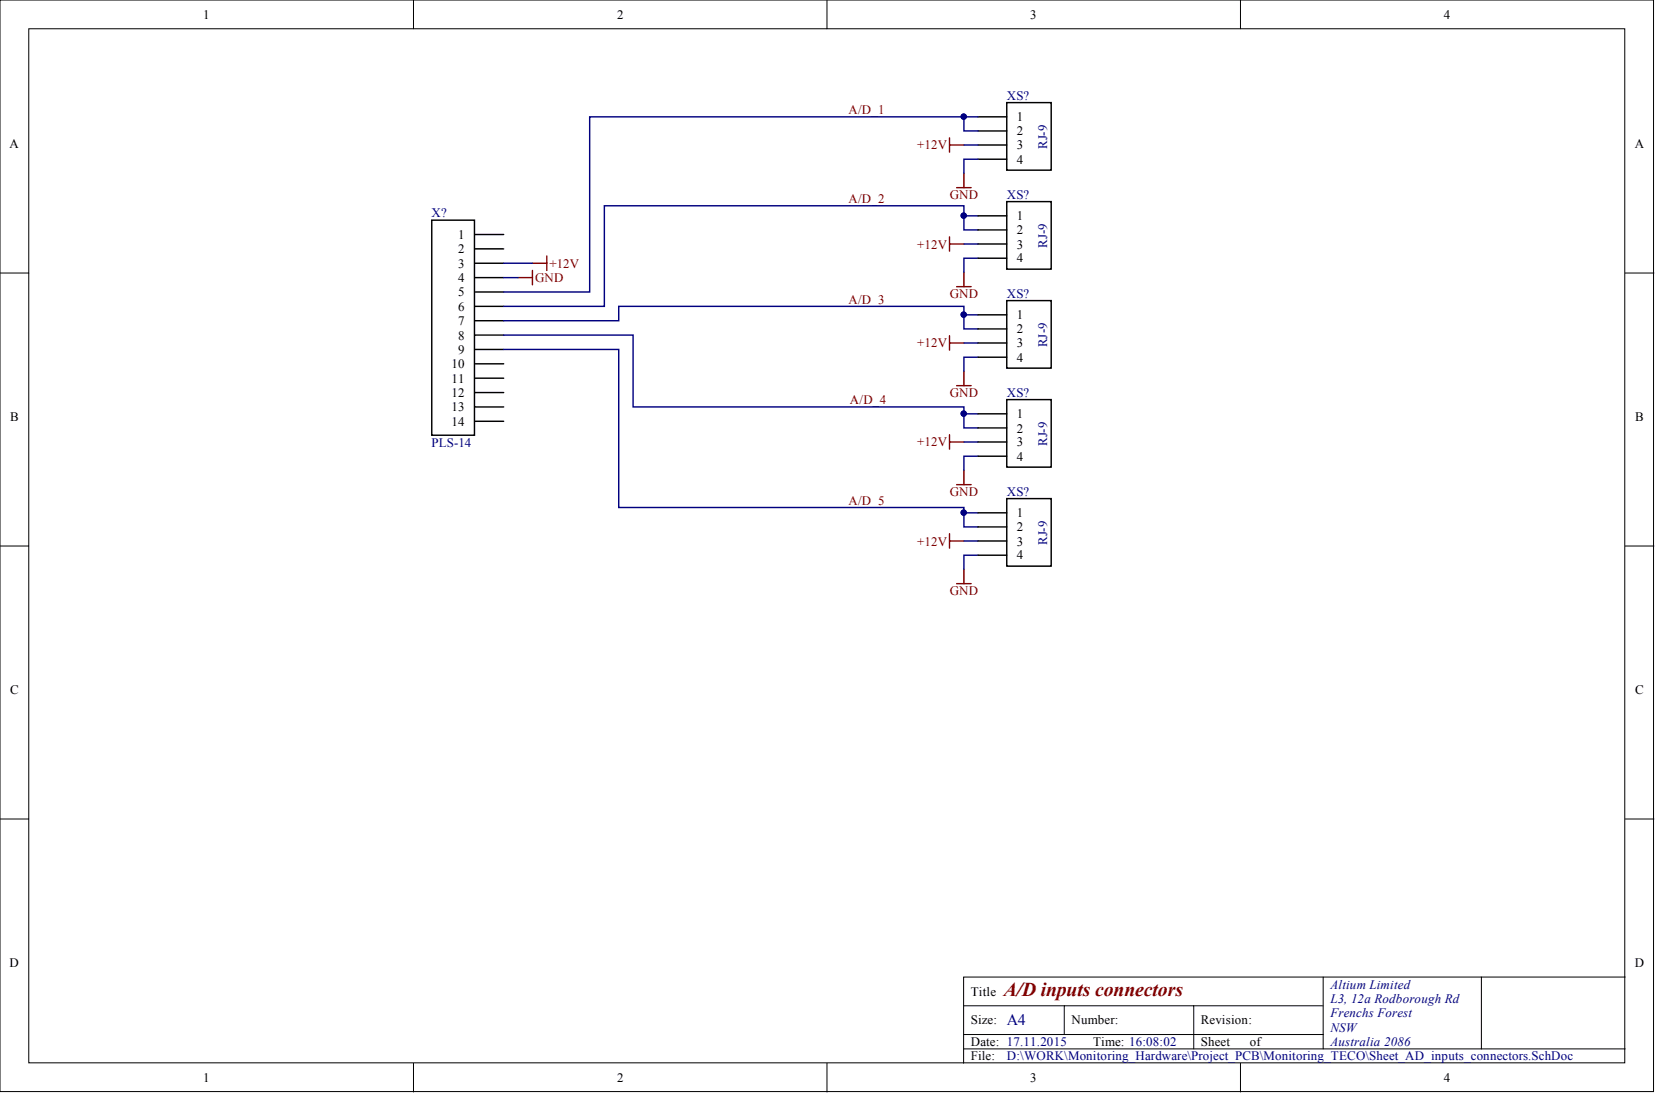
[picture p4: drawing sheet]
<svg xmlns="http://www.w3.org/2000/svg" width="292mm" height="193mm" viewBox="0 0 292 193" stroke-linecap="round" stroke-linejoin="round" font-family="sans-serif">
<g fill="#fff" stroke="#000" stroke-width=".18">
<path d="M0 0h291.7v192.5h-291.7z"/>
<path d="M5.1 5.1h281.5v182.4h-281.5z"/>
</g>
<g fill="none" stroke="#000" stroke-width=".18">
<path d="M72.9 0v5.1M145.9 0v5.1M218.8 0v5.1M0 48.2h5.1M286.7 48.2h5M0 96.3h5.1M286.7 96.3h5M0 144.5h5.1M286.7 144.5h5M170 177.4h63.4M187.7 177.4v5.1M210.6 177.4v7.6"/>
<path d="M233.4 172.3v12.7M261.3 172.3h-91.3v15.2M286.7 172.3h-25.4v12.7M72.9 187.5v5.1M145.9 187.5v5.1M170 185h116.7M170 182.5h63.4M218.8 187.5v5.1"/>
</g>
<g fill="none" stroke="#000" stroke-width=".25">
<path d="M177.6 18.1h7.8v11.9h-7.8zM76.2 38.8h7.5v38h-7.5zM172.5 20.6h5.1M172.5 23.1h5.1M172.5 25.6h5.1M172.5 28.1h5.1M172.5 38.1h5.1M177.6 35.6h7.8v11.9h-7.8zM83.8 41.4h5M83.8 43.9h5M83.8 46.4h5M83.8 49h5"/>
<path d="M83.8 51.5h5M83.8 54h5M83.8 56.6h5M83.8 59.1h5M172.5 40.6h5.1M172.5 43h5.1M172.5 45.5h5.1M172.5 55.5h5.1M172.5 58h5.1M177.6 53h7.8v11.9h-7.8zM83.8 61.6h5M83.8 64.2h5"/>
<path d="M83.8 66.7h5M83.8 69.2h5M83.8 71.8h5M83.8 74.3h5M172.5 60.5h5.1M172.5 63h5.1M172.5 73h5.1M172.5 75.5h5.1M172.5 78h5.1M177.6 70.5h7.8v11.9h-7.8zM172.5 80.5h5.1M172.5 90.5h5.1"/>
<path d="M172.5 92.9h5.1M172.5 95.4h5.1M172.5 97.9h5.1M177.6 87.9h7.8v12h-7.8z"/>
</g>
<g fill="none" stroke="#800000" stroke-width=".25">
<path d="M167.5 24.3v2.5M167.5 25.6h2.5M168.8 33.1h2.5M170 30.6v2.5M91.4 49h2.5M93.9 47.7v2.5M93.9 46.4h2.6M96.5 45.2v2.5M167.5 41.8v2.5M167.5 59.2v2.6M167.5 43h2.5M168.8 50.6h2.5"/>
<path d="M170 48v2.6M167.5 76.7v2.5M167.5 60.5h2.5M167.5 78h2.5M168.8 68h2.5M170 65.5v2.5M167.5 94.2v2.5M167.5 95.4h2.5M168.8 85.5h2.5M170 83v2.5M168.8 103h2.5M170 100.4v2.6"/>
</g>
<g fill="none" stroke="#000080" stroke-width=".25">
<path d="M170 38.1v2.5h2.5M170 20.6h-66v30.9h-15.2M170 25.6h2.5M172.5 28.1h-2.5v2.5M172.5 38.1h-2.5v-1.8h-63.4v17.7h-17.8M172.5 20.6h-2.5v2.5h2.5M88.8 59.1h22.9v12.7h58.3v1.2h2.5M88.8 46.4h5.1M88.8 49h2.6M170 55.5v2.5h2.5M170 43h2.5M172.5 45.5h-2.5v2.5"/>
<path d="M172.5 55.5h-2.5v-1.5h-60.9v2.6h-20.3M88.8 61.6h20.3v27.9h60.9v1h2.5M170 73v2.5h2.5M170 78h2.5M170 60.5h2.5M172.5 63h-2.5v2.5M170 90.5v2.4h2.5M170 95.4h2.5M172.5 97.9h-2.5v2.5M172.5 80.5h-2.5v2.5"/>
</g>
<g fill="#000080" stroke="#000080" stroke-width=".18">
<circle cx="170" cy="73" r=".47"/>
<circle cx="170" cy="55.5" r=".47"/>
<circle cx="170" cy="38" r=".47"/>
<circle cx="170" cy="90.4" r=".47"/>
<circle cx="170" cy="20.6" r=".47"/>
</g>
<text font-size="3.5" fill="#800000" x="177.1" y="175.6">A/D inputs connectors</text>
<text font-size="2.8" fill="#000080" x="177.6" y="180.9">A4</text>
<g font-size="2.3">
<text x="35.9" y="3.3">1</text>
<text x="108.8" y="3.3">2</text>
<text x="181.7" y="3.3">3</text>
<text x="254.7" y="3.3">4</text>
<text x="179.4" y="21.4">1</text>
<text x="179.4" y="23.8">2</text>
<text x="1.7" y="26.1">A</text>
<text x="179.4" y="26.4">3</text>
<text x="179.4" y="28.9">4</text>
<text x="288.4" y="26.1">A</text>
<text x="179.4" y="38.9">1</text>
<text x="179.4" y="41.3">2</text>
<text x="80.8" y="42.2">1</text>
<text x="80.8" y="44.7">2</text>
<text x="80.8" y="47.2">3</text>
<text x="179.4" y="43.8">3</text>
<text x="179.4" y="46.3">4</text>
<text x="80.8" y="49.8">4</text>
<text x="80.8" y="52.3">5</text>
<text x="80.8" y="54.8">6</text>
<text x="80.8" y="57.4">7</text>
<text x="80.8" y="59.9">8</text>
<text x="179.4" y="56.3">1</text>
<text x="179.4" y="58.8">2</text>
<text x="79.7" y="65">10</text>
<text x="80.8" y="62.4">9</text>
<text x="179.4" y="61.3">3</text>
<text x="179.4" y="63.8">4</text>
<text x="79.7" y="67.5">11</text>
<text x="79.7" y="70">12</text>
<text x="1.8" y="74.3">B</text>
<text x="79.7" y="72.6">13</text>
<text x="79.7" y="75.1">14</text>
<text x="179.4" y="73.8">1</text>
<text x="179.4" y="76.3">2</text>
<text x="288.4" y="74.3">B</text>
<text x="179.4" y="78.7">3</text>
<text x="179.4" y="81.3">4</text>
<text x="179.4" y="91.2">1</text>
<text x="179.4" y="93.7">2</text>
<text x="179.4" y="96.2">3</text>
<text x="179.4" y="98.7">4</text>
<text x="1.8" y="122.4">C</text>
<text x="288.4" y="122.4">C</text>
<text x="1.7" y="170.6">D</text>
<text x="288.4" y="170.6">D</text>
<text x="171.2" y="175.6">Title</text>
<text x="171.2" y="180.7">Size:</text>
<text x="171.2" y="184.5">Date: 17.11.2015</text>
<text x="189" y="180.7">Number:</text>
<text x="192.8" y="184.5">Time: 16:08:02</text>
<text x="211.8" y="180.7">Revision:</text>
<text x="211.8" y="184.5">Sheet</text>
<text x="220.5" y="184.5">of</text>
<text x="35.9" y="190.8">1</text>
<text x="108.8" y="190.8">2</text>
<text x="171.2" y="187">File:</text>
<text x="181.7" y="190.8">3</text>
<text x="254.7" y="190.8">4</text>
</g>
<g font-size="2.3" fill="#000080">
<text x="177.6" y="17.7">XS?</text>
<text x="184.7" y="26.3" transform="rotate(-90 184.7 26.3)">RJ-9</text>
<text x="177.6" y="35.1">XS?</text>
<text x="76.1" y="38.4">X?</text>
<text x="184.7" y="43.8" transform="rotate(-90 184.7 43.8)">RJ-9</text>
<text x="177.6" y="52.6">XS?</text>
<text x="184.7" y="61.3" transform="rotate(-90 184.7 61.3)">RJ-9</text>
<text x="177.6" y="70">XS?</text>
<text x="76.1" y="78.9">PLS-14</text>
<text x="184.7" y="78.7" transform="rotate(-90 184.7 78.7)">RJ-9</text>
<text x="177.6" y="87.5">XS?</text>
<text x="184.7" y="96.1" transform="rotate(-90 184.7 96.1)">RJ-9</text>
<text x="234.7" y="174.4">Altium Limited</text>
<text x="234.7" y="176.9">L3, 12a Rodborough Rd</text>
<text x="234.7" y="179.4">Frenchs Forest</text>
<text x="234.7" y="182">NSW</text>
<text x="234.7" y="184.5">Australia 2086</text>
<text x="177.6" y="187">D:\WORK\Monitoring_Hardware\Project_PCB\Monitoring_TECO\Sheet_AD_inputs_connectors.SchDoc</text>
</g>
<g font-size="2.3" fill="#800000">
<text x="149.7" y="20.1">A/D_1</text>
<text x="161.8" y="26.4">+12V</text>
<text x="149.7" y="35.8">A/D_2</text>
<text x="167.5" y="35.1">GND</text>
<text x="96.9" y="47.2">+12V</text>
<text x="161.8" y="43.8">+12V</text>
<text x="94.4" y="49.8">GND</text>
<text x="149.7" y="53.6">A/D_3</text>
<text x="167.5" y="52.6">GND</text>
<text x="161.8" y="61.3">+12V</text>
<text x="149.9" y="71.3">A/D_4</text>
<text x="167.5" y="70">GND</text>
<text x="161.8" y="78.7">+12V</text>
<text x="149.7" y="89">A/D_5</text>
<text x="167.5" y="87.5">GND</text>
<text x="161.8" y="96.2">+12V</text>
<text x="167.5" y="105">GND</text>
</g>
</svg>
